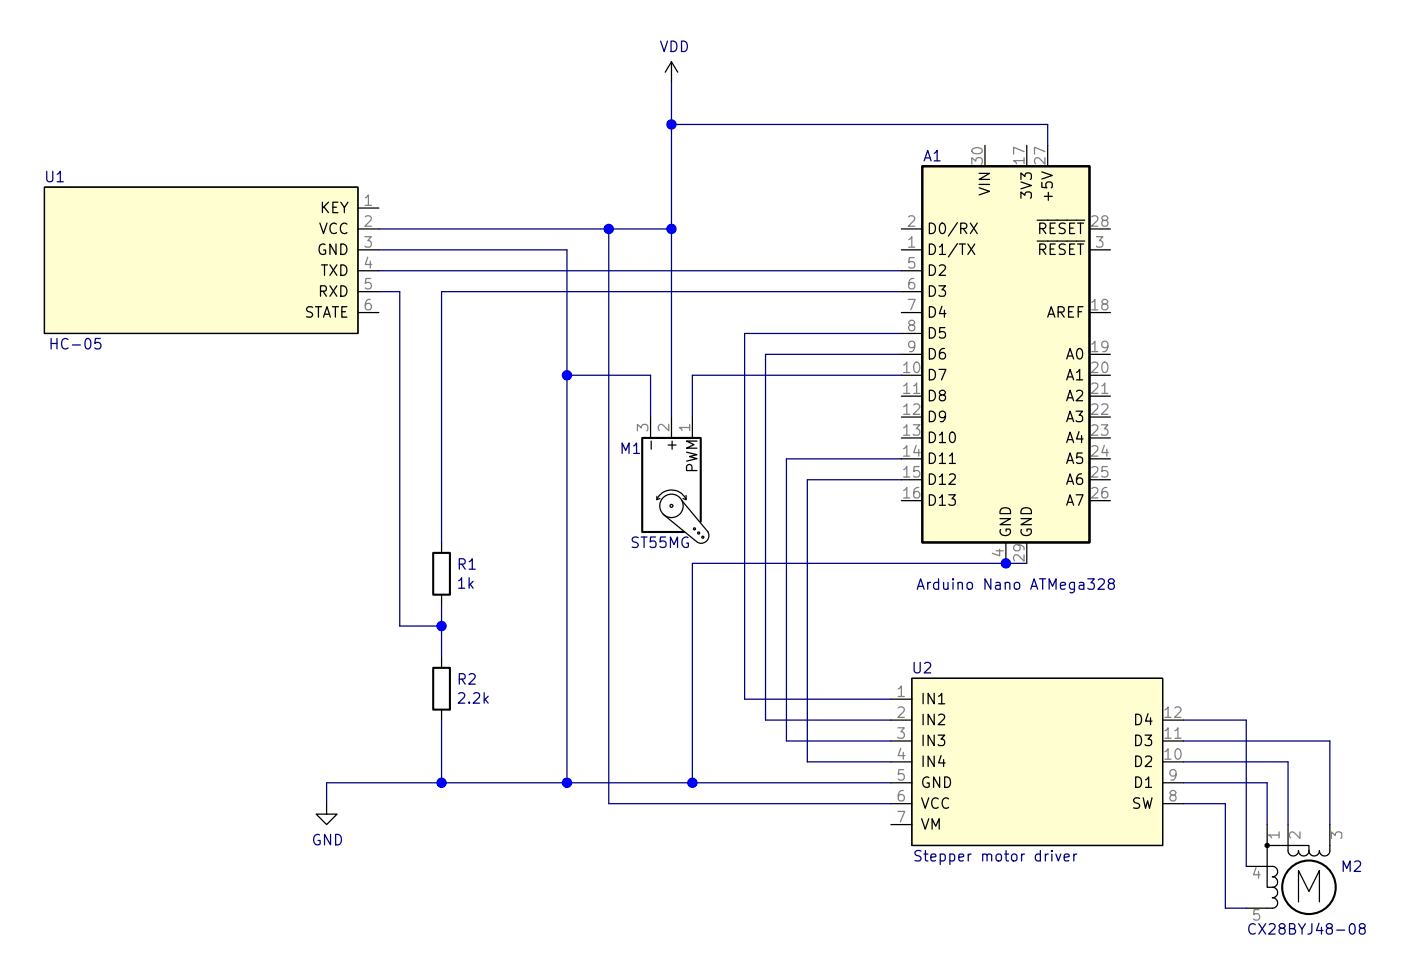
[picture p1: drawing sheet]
<svg xmlns="http://www.w3.org/2000/svg" width="170mm" height="117mm" viewBox="0 0 170 117" stroke-linecap="round" stroke-linejoin="round" font-family="sans-serif">
<g fill="none" stroke="#000" stroke-width=".15">
<path d="M81.6 7.5v2.5M81.6 7.5l-.8 1.3M81.6 7.5l.8 1.3M5.4 22.7h38.1v17.8h-38.1zM43.5 25.3h2.5M43.5 27.8h2.5M43.5 30.4h2.5M43.5 32.9h2.5M43.5 35.4h2.5M43.5 38h2.5M109.5 27.8h2.6M109.5 30.4h2.6"/>
<path d="M109.5 32.9h2.6M109.5 35.4h2.6M109.5 38h2.6M117.6 29.7l.9 1.2M117.9 27.1l.9 1.3M118.5 29.7l-.9 1.2M118.8 27.1l-.9 1.3M132.4 30.4h2.5M79.1 50.7v2.5M79.1 53.6v1M81.6 50.7v2.5M84.1 50.7v2.5"/>
<path d="M109.5 40.5h2.6M109.5 43.1h2.6M53.7 65.9v1.3M53.7 72.3v1.2M53.7 79.9v1.3M79.8 60.7a1.94 1.94 0 0 1 1.8-1.2 1.94 1.94 0 0 1 1.8 1.2M79.8 60.3v.4M80.2 60.6l-.4 .1M82.9 60.8l3.1 3.9a.95 .95 0 0 1-.1 1 .95 .95 0 0 1-1.1 .2l-4.2-3.4M83 60.6l.4 .1M83.4 60.2v.5M122.2 65.9v2.6"/>
<path d="M39.7 97.7v1.2h1.3l-1.3 1.3-1.3-1.3h1.3M53.7 86.2v1.3M108.3 85h2.5M108.3 87.5h2.5M108.3 90.1h2.5M108.3 92.6h2.5M108.3 95.1h2.5M108.3 97.7h2.5M110.8 82.4h30.5v20.4h-30.5zM141.3 95.1h2.5M141.3 97.7h2.5M108.3 100.2h2.5"/>
<path d="M151.5 105.3h3.1a.63 .63 0 0 1 .7 .6 .63 .63 0 0 1-.7 .7 .63 .63 0 0 1 .7 .6 .63 .63 0 0 1-.7 .6M154 102.8v5h.6M154 102.8h5.1v.6M154 100.2v2.6M154.6 107.8a.63 .63 0 0 1 .7 .7 .63 .63 0 0 1-.7 .6 .63 .63 0 0 1 .7 .6 .63 .63 0 0 1-.7 .7h-3.1M156.5 100.2v3.2a.63 .63 0 0 0 .7 .6 .63 .63 0 0 0 .6-.6 .63 .63 0 0 0 .6 .6 .63 .63 0 0 0 .7-.6M157.8 109.6v-3.8l1.3 2.5 1.2-2.5v3.8M161.6 100.2v3.2a.63 .63 0 0 1-.6 .6 .63 .63 0 0 1-.7-.6 .63 .63 0 0 1-.6 .6 .63 .63 0 0 1-.6-.6"/>
<circle cx="81.6" cy="61.5" r=".18"/>
<circle cx="81.6" cy="61.5" r="1.42"/>
<circle cx="84.4" cy="64.3" r=".13"/>
<circle cx="84.9" cy="64.8" r=".13"/>
<circle cx="85.4" cy="65.3" r=".13"/>
</g>
<circle cx="154" cy="102.8" r=".25" fill="#000" stroke="#000" stroke-width=".15"/>
<g fill="none" stroke="#000" stroke-width=".25">
<path d="M112.1 20.2h20.3v45.7h-20.3zM52.6 67.2h2.1v5.1h-2.1zM85.2 63.4v-10.2h-7.2v11.5h5.1M52.6 81.2h2.1v5h-2.1z"/>
<circle cx="159.1" cy="107.8" r="3.3"/>
</g>
<path d="M111.5 71.6l.4-1.3 .4 1.3M111.6 71.3h.6M133.5 70.5l.2-.2h.2a.31 .31 0 0 1 .3 .4v.2l-.8 .7h.8M134.9 70.9l-.2-.1v-.2a.39 .39 0 0 1 .6-.2l.1 .3a.4 .4 0 0 1-.5 .2l-.2 .2v.4a.41 .41 0 0 0 .7-.1v-.3l-.2-.2M111.9 103.4a.52 .52 0 0 0-.7 .1v.1a.31 .31 0 0 0 .2 .4l.5 .2a.28 .28 0 0 1 0 .3 .28 .28 0 0 1-.2 .1h-.5M129.3 104.2l.6-.1v-.3h-.4l-.2 .2 .1 .6h.5M130.5 103.8v.8M130.9 103.8a.28 .28 0 0 0-.4 .2M152.5 112.4a.51 .51 0 0 0-.6 0 .51 .51 0 0 0-.1 .6 .46 .46 0 0 0 .2 .5 .46 .46 0 0 0 .5-.1M165.4 112.8l-.2-.1v-.3l.2-.1h.3l.2 .1v.3l-.2 .1-.4 .1a.45 .45 0 0 0 0 .6h.4l.2-.1v-.4l-.2-.2" fill="none" stroke="#000084" stroke-width=".15"/>
<g fill="#fffed0" stroke="#fffed0" stroke-width=".12">
<path d="M5.4 22.7h38.1v17.8h-38.1z"/>
<path d="M110.8 82.4h30.5v20.4h-30.5z"/>
<path d="M112.1 20.2h20.3v45.7h-20.3z"/>
</g>
<g fill="none" stroke="#000080" stroke-width=".15">
<path d="M81.6 10v40.7M81.6 15.1h45.7v2.6M46 35.4h2.6v40.7h5.1M46 27.8h35.6M46 32.9h63.5M46 30.4h22.9v64.7M74 27.8v69.9h34.3M109.5 35.4h-55.8v30.5M68.9 45.6h10.2v5.1M109.5 45.6h-25.4v5.1M109.5 55.8h-13.9v34.3h12.7M109.5 43.1h-16.5v44.4h15.3"/>
<path d="M109.5 40.5h-19v44.5h17.8M109.5 58.3h-11.4v34.3h10.2M53.7 73.5v6.4M124.8 68.5h-40.7v26.6M53.7 87.5v7.6M108.3 95.1h-68.6v2.6M143.8 95.1h10.2v5.1M143.8 97.7h5.1v12.7h2.6M143.8 92.6h12.7v7.6M143.8 90.1h17.8v10.1M143.8 87.5h7.7v17.8"/>
</g>
<g fill="#00f" stroke="#00f" stroke-width=".25">
<circle cx="68.9" cy="95.1" r=".51"/>
<circle cx="84.1" cy="95.1" r=".51"/>
<circle cx="122.2" cy="68.5" r=".51"/>
<circle cx="81.6" cy="15.1" r=".51"/>
<circle cx="81.6" cy="27.8" r=".51"/>
<circle cx="74" cy="27.8" r=".51"/>
<circle cx="68.9" cy="45.6" r=".51"/>
<circle cx="53.7" cy="95.1" r=".51"/>
<circle cx="53.7" cy="76.1" r=".51"/>
</g>
<g font-size="1.8" fill="#000084">
<text x="80.1" y="6.3">VDD</text>
<text x="6.7" y="42.5">HC-05</text>
<text x="55.7" y="71.6">1k</text>
<text x="76.7" y="66.6">ST55MG</text>
<text x="112.5" y="71.7">Arduino Nano ATMega328</text>
<text x="55.8" y="85.5">2.2k</text>
<text x="37.9" y="102.8">GND</text>
<text x="112.2" y="104.7">Stepper motor driver</text>
<text x="152.6" y="113.6">CX28BYJ48-08</text>
</g>
<g font-size="1.8" fill="#000080">
<text x="5.6" y="22.2">U1</text>
<text x="112.2" y="19.6">A1</text>
<text x="75.4" y="55.2">M1</text>
<text x="55.6" y="69.3">R1</text>
<text x="55.6" y="83.2">R2</text>
<text x="111" y="81.9">U2</text>
<text x="163.1" y="106">M2</text>
</g>
<g font-size="1.8" fill="#808080">
<text x="119.4" y="19.9" transform="rotate(-90 119.4 19.9)">30</text>
<text x="124.5" y="19.9" transform="rotate(-90 124.5 19.9)">17</text>
<text x="127.1" y="19.9" transform="rotate(-90 127.1 19.9)">27</text>
<text x="44.3" y="25">1</text>
<text x="44.3" y="27.6">2</text>
<text x="110.3" y="27.6">2</text>
<text x="132.7" y="27.6">28</text>
<text x="44.3" y="30.1">3</text>
<text x="44.3" y="32.7">4</text>
<text x="44.3" y="35.2">5</text>
<text x="110.3" y="30.1">1</text>
<text x="110.3" y="32.7">5</text>
<text x="110.3" y="35.2">6</text>
<text x="133.2" y="30.1">3</text>
<text x="44.3" y="37.7">6</text>
<text x="110.3" y="37.7">7</text>
<text x="110.3" y="40.3">8</text>
<text x="132.7" y="37.7">18</text>
<text x="109.8" y="45.4">10</text>
<text x="109.8" y="47.9">11</text>
<text x="110.3" y="42.8">9</text>
<text x="132.7" y="42.8">19</text>
<text x="132.7" y="45.4">20</text>
<text x="132.7" y="47.9">21</text>
<text x="78.8" y="52.4" transform="rotate(-90 78.8 52.4)">3</text>
<text x="81.3" y="52.4" transform="rotate(-90 81.3 52.4)">2</text>
<text x="83.9" y="52.4" transform="rotate(-90 83.9 52.4)">1</text>
<text x="109.8" y="50.4">12</text>
<text x="109.8" y="53">13</text>
<text x="132.7" y="50.4">22</text>
<text x="132.7" y="53">23</text>
<text x="109.8" y="55.5">14</text>
<text x="109.8" y="58.1">15</text>
<text x="132.7" y="55.5">24</text>
<text x="132.7" y="58.1">25</text>
<text x="109.8" y="60.6">16</text>
<text x="132.7" y="60.6">26</text>
<text x="122" y="67.7" transform="rotate(-90 122 67.7)">4</text>
<text x="124.5" y="68.2" transform="rotate(-90 124.5 68.2)">29</text>
<text x="109.1" y="84.7">1</text>
<text x="109.1" y="87.3">2</text>
<text x="109.1" y="89.8">3</text>
<text x="141.6" y="89.8">11</text>
<text x="141.6" y="87.3">12</text>
<text x="109.1" y="92.3">4</text>
<text x="109.1" y="94.9">5</text>
<text x="141.6" y="92.3">10</text>
<text x="142.1" y="94.9">9</text>
<text x="109.1" y="97.4">6</text>
<text x="109.1" y="100">7</text>
<text x="142.1" y="97.4">8</text>
<text x="155.5" y="102" transform="rotate(-90 155.5 102)">1</text>
<text x="158.1" y="102" transform="rotate(-90 158.1 102)">2</text>
<text x="163.1" y="102" transform="rotate(-90 163.1 102)">3</text>
<text x="152.2" y="106.8">4</text>
<text x="152.2" y="111.9">5</text>
</g>
<g font-size="1.8">
<text x="120.3" y="23.7" transform="rotate(-90 120.3 23.7)">VIN</text>
<text x="125.4" y="23.9" transform="rotate(-90 125.4 23.9)">3V3</text>
<text x="128" y="23.9" transform="rotate(-90 128 23.9)">+5V</text>
<text x="38.8" y="28.5">VCC</text>
<text x="38.9" y="25.9">KEY</text>
<text x="112.6" y="28.5">D0/RX</text>
<text x="126" y="28.5">RESET</text>
<text x="38.5" y="31">GND</text>
<text x="39" y="33.5">TXD</text>
<text x="112.6" y="31">D1/TX</text>
<text x="112.6" y="33.5">D2</text>
<text x="126" y="31">RESET</text>
<text x="36.7" y="38.6">STATE</text>
<text x="38.8" y="36.1">RXD</text>
<text x="112.6" y="36.1">D3</text>
<text x="112.6" y="38.6">D4</text>
<text x="112.6" y="41.2">D5</text>
<text x="127.1" y="38.6">AREF</text>
<text x="112.6" y="46.2">D7</text>
<text x="112.6" y="43.7">D6</text>
<text x="129.6" y="43.7">A0</text>
<text x="129.6" y="46.2">A1</text>
<text x="112.6" y="48.8">D8</text>
<text x="112.6" y="51.3">D9</text>
<text x="112.6" y="53.9">D10</text>
<text x="129.6" y="48.8">A2</text>
<text x="129.6" y="51.3">A3</text>
<text x="129.6" y="53.9">A4</text>
<text x="82.2" y="54.3" transform="rotate(-90 82.2 54.3)">+</text>
<text x="84.8" y="57.6" transform="rotate(-90 84.8 57.6)">PWM</text>
<text x="112.6" y="56.4">D11</text>
<text x="112.6" y="58.9">D12</text>
<text x="129.6" y="56.4">A5</text>
<text x="129.6" y="58.9">A6</text>
<text x="112.6" y="61.5">D13</text>
<text x="122.9" y="65.4" transform="rotate(-90 122.9 65.4)">GND</text>
<text x="125.4" y="65.4" transform="rotate(-90 125.4 65.4)">GND</text>
<text x="129.6" y="61.5">A7</text>
<text x="111.8" y="85.6">IN1</text>
<text x="111.8" y="88.2">IN2</text>
<text x="138" y="88.2">D4</text>
<text x="111.8" y="90.7">IN3</text>
<text x="111.8" y="93.2">IN4</text>
<text x="111.8" y="95.8">GND</text>
<text x="138" y="93.2">D2</text>
<text x="138" y="90.7">D3</text>
<text x="138" y="95.8">D1</text>
<text x="111.8" y="98.3">VCC</text>
<text x="111.8" y="100.9">VM</text>
<text x="137.4" y="98.3">SW</text>
</g>
</svg>
